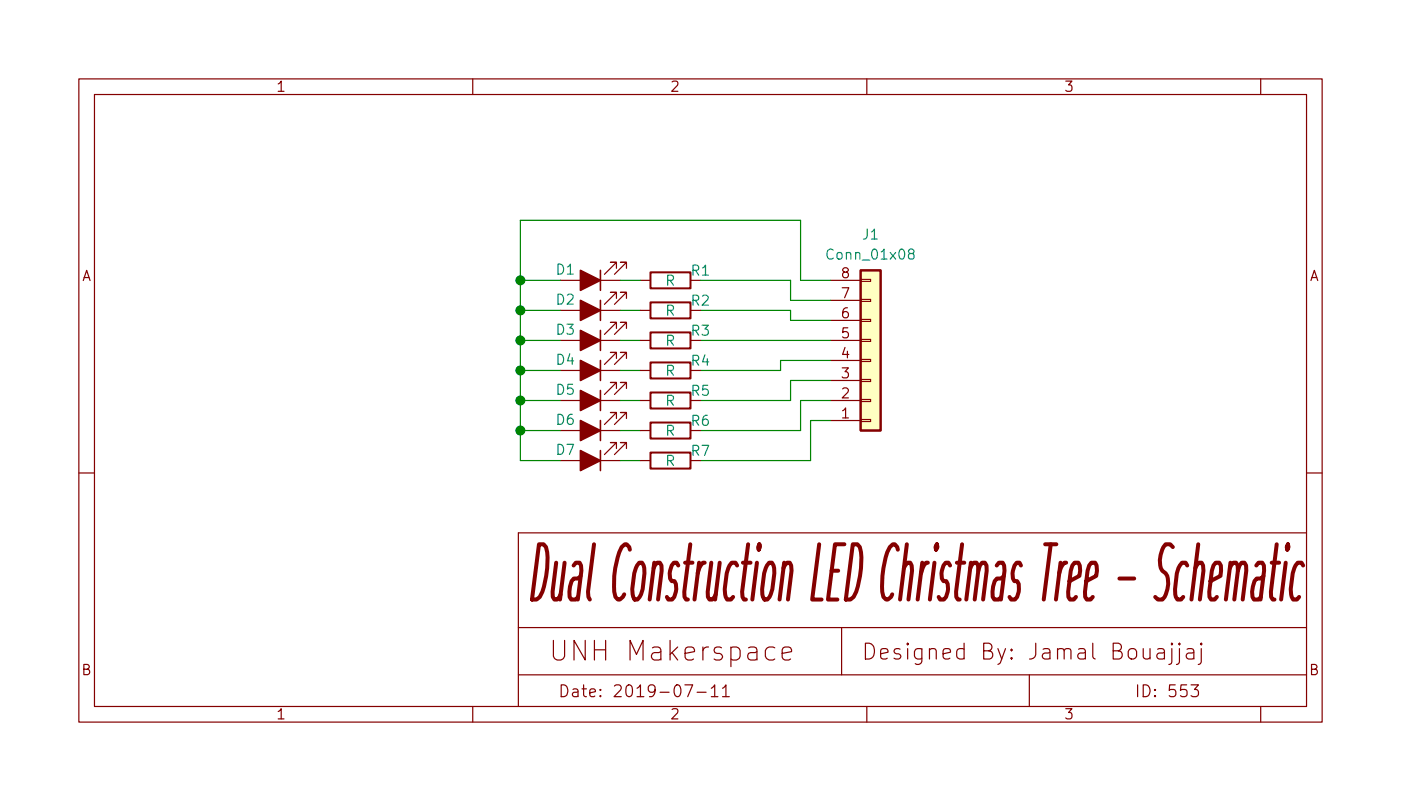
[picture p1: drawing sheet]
EESchema Schematic File Version 5
LIBS:PCB-cache
EELAYER 30 0
EELAYER END
$Descr User 7000 4000
encoding utf-8
Sheet 1 1
Title "Dual Construction LED Christmas Tree"
Date "2019-07-11"
Rev "N/A"
Comp "UNH Makerspace"
Comment1 "Jamal Bouajjaj"
Comment2 "553"
Comment3 ""
Comment4 ""
Comment5 ""
Comment6 ""
Comment7 ""
Comment8 ""
Comment9 ""
$EndDescr
$Comp
L Device:LED_ALT D1
U 1 1
P 2950 1400
F 0 "D1" H 3075 1350 50  0000 C CNN
F 1 "LED_ALT" H 2800 1450 30  0001 C CNN
F 2 "LED_THT:LED_D5.0mm_Horizontal_O1.27mm_Z3.0mm" H 2950 1400 50  0001 C CNN
F 3 "~" H 2950 1400 50  0001 C CNN
	1    2950 1400
	-1   0    0    1   
$EndComp
$Comp
L Connector_Generic:Conn_01x08 J1
U 1 1
P 4350 1800
F 0 "J1" H 4350 1175 50  0000 C CNN
F 1 "Conn_01x08" H 4350 1275 50  0000 C CNN
F 2 "Connector_PinHeader_2.54mm:PinHeader_1x08_P2.54mm_Horizontal" H 4350 1800 50  0001 C CNN
F 3 "~" H 4350 1800 50  0001 C CNN
	1    4350 1800
	1    0    0    1   
$EndComp
$Comp
L Device:R R1
U 1 1
P 3350 1400
F 0 "R1" V 3300 1550 50  0000 C CNN
F 1 "R" V 3350 1400 50  0000 C CNN
F 2 "Resistor_SMD:R_1206_3216Metric_Pad1.42x1.75mm_HandSolder" V 3280 1400 50  0001 C CNN
F 3 "~" H 3350 1400 50  0001 C CNN
	1    3350 1400
	0    1    1    0   
$EndComp
Wire Wire Line
	3100 1400 3200 1400
Wire Wire Line
	4000 1400 4000 1100
Wire Wire Line
	4000 1100 2600 1100
Wire Wire Line
	2600 1100 2600 1400
Wire Wire Line
	2600 1400 2800 1400
Wire Wire Line
	4000 1400 4150 1400
$Comp
L Device:LED_ALT D2
U 1 1
P 2950 1550
F 0 "D2" H 3075 1500 50  0000 C CNN
F 1 "LED_ALT" H 2800 1600 30  0001 C CNN
F 2 "LED_THT:LED_D5.0mm_Horizontal_O1.27mm_Z3.0mm" H 2950 1550 50  0001 C CNN
F 3 "~" H 2950 1550 50  0001 C CNN
	1    2950 1550
	-1   0    0    1   
$EndComp
Wire Wire Line
	2600 1550 2800 1550
Wire Wire Line
	3100 1550 3200 1550
Wire Wire Line
	2600 1550 2600 1400
Connection ~ 2600 1400
$Comp
L Device:LED_ALT D3
U 1 1
P 2950 1700
F 0 "D3" H 3075 1650 50  0000 C CNN
F 1 "LED_ALT" H 2800 1750 30  0001 C CNN
F 2 "LED_THT:LED_D5.0mm_Horizontal_O1.27mm_Z3.0mm" H 2950 1700 50  0001 C CNN
F 3 "~" H 2950 1700 50  0001 C CNN
	1    2950 1700
	-1   0    0    1   
$EndComp
Wire Wire Line
	2600 1700 2800 1700
Wire Wire Line
	3100 1700 3200 1700
Wire Wire Line
	2600 1700 2600 1550
Connection ~ 2600 1550
$Comp
L Device:LED_ALT D5
U 1 1
P 2950 2000
F 0 "D5" H 3075 1950 50  0000 C CNN
F 1 "LED_ALT" H 2800 2050 30  0001 C CNN
F 2 "LED_THT:LED_D5.0mm_Horizontal_O1.27mm_Z3.0mm" H 2950 2000 50  0001 C CNN
F 3 "~" H 2950 2000 50  0001 C CNN
	1    2950 2000
	-1   0    0    1   
$EndComp
$Comp
L Device:LED_ALT D4
U 1 1
P 2950 1850
F 0 "D4" H 3075 1800 50  0000 C CNN
F 1 "LED_ALT" H 2800 1900 30  0001 C CNN
F 2 "LED_THT:LED_D5.0mm_Horizontal_O1.27mm_Z3.0mm" H 2950 1850 50  0001 C CNN
F 3 "~" H 2950 1850 50  0001 C CNN
	1    2950 1850
	-1   0    0    1   
$EndComp
Wire Wire Line
	3100 1850 3200 1850
Wire Wire Line
	2600 1850 2800 1850
Wire Wire Line
	2600 2000 2800 2000
Wire Wire Line
	3100 2000 3200 2000
$Comp
L Device:LED_ALT D7
U 1 1
P 2950 2300
F 0 "D7" H 3075 2250 50  0000 C CNN
F 1 "LED_ALT" H 2800 2350 30  0001 C CNN
F 2 "LED_THT:LED_D5.0mm_Horizontal_O1.27mm_Z3.0mm" H 2950 2300 50  0001 C CNN
F 3 "~" H 2950 2300 50  0001 C CNN
	1    2950 2300
	-1   0    0    1   
$EndComp
$Comp
L Device:LED_ALT D6
U 1 1
P 2950 2150
F 0 "D6" H 3075 2100 50  0000 C CNN
F 1 "LED_ALT" H 2800 2200 30  0001 C CNN
F 2 "LED_THT:LED_D5.0mm_Horizontal_O1.27mm_Z3.0mm" H 2950 2150 50  0001 C CNN
F 3 "~" H 2950 2150 50  0001 C CNN
	1    2950 2150
	-1   0    0    1   
$EndComp
Wire Wire Line
	3100 2150 3200 2150
Wire Wire Line
	2600 2150 2800 2150
Wire Wire Line
	2600 2300 2800 2300
Wire Wire Line
	3100 2300 3200 2300
Wire Wire Line
	2600 1850 2600 1700
Connection ~ 2600 1700
Wire Wire Line
	2600 2000 2600 1850
Connection ~ 2600 1850
Wire Wire Line
	2600 2150 2600 2000
Connection ~ 2600 2000
Wire Wire Line
	2600 2300 2600 2150
Connection ~ 2600 2150
Wire Wire Line
	4150 1500 3950 1500
Wire Wire Line
	3950 1500 3950 1400
Wire Wire Line
	3950 1400 3500 1400
Wire Wire Line
	3500 1550 3950 1550
Wire Wire Line
	3950 1550 3950 1600
Wire Wire Line
	3950 1600 4150 1600
Wire Wire Line
	3500 1700 4150 1700
Wire Wire Line
	3500 1850 3900 1850
Wire Wire Line
	3900 1850 3900 1800
Wire Wire Line
	3900 1800 4150 1800
Wire Wire Line
	3500 2000 3950 2000
Wire Wire Line
	3950 2000 3950 1900
Wire Wire Line
	3950 1900 4150 1900
Wire Wire Line
	3500 2150 4000 2150
Wire Wire Line
	4000 2150 4000 2000
Wire Wire Line
	4000 2000 4150 2000
Wire Wire Line
	4150 2100 4050 2100
Wire Wire Line
	4050 2100 4050 2300
Wire Wire Line
	4050 2300 3500 2300
$Comp
L Device:R R2
U 1 1
P 3350 1550
F 0 "R2" V 3300 1700 50  0000 C CNN
F 1 "R" V 3350 1550 50  0000 C CNN
F 2 "Resistor_SMD:R_1206_3216Metric_Pad1.42x1.75mm_HandSolder" V 3280 1550 50  0001 C CNN
F 3 "~" H 3350 1550 50  0001 C CNN
	1    3350 1550
	0    1    1    0   
$EndComp
$Comp
L Device:R R3
U 1 1
P 3350 1700
F 0 "R3" V 3300 1850 50  0000 C CNN
F 1 "R" V 3350 1700 50  0000 C CNN
F 2 "Resistor_SMD:R_1206_3216Metric_Pad1.42x1.75mm_HandSolder" V 3280 1700 50  0001 C CNN
F 3 "~" H 3350 1700 50  0001 C CNN
	1    3350 1700
	0    1    1    0   
$EndComp
$Comp
L Device:R R4
U 1 1
P 3350 1850
F 0 "R4" V 3300 2000 50  0000 C CNN
F 1 "R" V 3350 1850 50  0000 C CNN
F 2 "Resistor_SMD:R_1206_3216Metric_Pad1.42x1.75mm_HandSolder" V 3280 1850 50  0001 C CNN
F 3 "~" H 3350 1850 50  0001 C CNN
	1    3350 1850
	0    1    1    0   
$EndComp
$Comp
L Device:R R5
U 1 1
P 3350 2000
F 0 "R5" V 3300 2150 50  0000 C CNN
F 1 "R" V 3350 2000 50  0000 C CNN
F 2 "Resistor_SMD:R_1206_3216Metric_Pad1.42x1.75mm_HandSolder" V 3280 2000 50  0001 C CNN
F 3 "~" H 3350 2000 50  0001 C CNN
	1    3350 2000
	0    1    1    0   
$EndComp
$Comp
L Device:R R6
U 1 1
P 3350 2150
F 0 "R6" V 3300 2300 50  0000 C CNN
F 1 "R" V 3350 2150 50  0000 C CNN
F 2 "Resistor_SMD:R_1206_3216Metric_Pad1.42x1.75mm_HandSolder" V 3280 2150 50  0001 C CNN
F 3 "~" H 3350 2150 50  0001 C CNN
	1    3350 2150
	0    1    1    0   
$EndComp
$Comp
L Device:R R7
U 1 1
P 3350 2300
F 0 "R7" V 3300 2450 50  0000 C CNN
F 1 "R" V 3350 2300 50  0000 C CNN
F 2 "Resistor_SMD:R_1206_3216Metric_Pad1.42x1.75mm_HandSolder" V 3280 2300 50  0001 C CNN
F 3 "~" H 3350 2300 50  0001 C CNN
	1    3350 2300
	0    1    1    0   
$EndComp
$EndSCHEMATC
